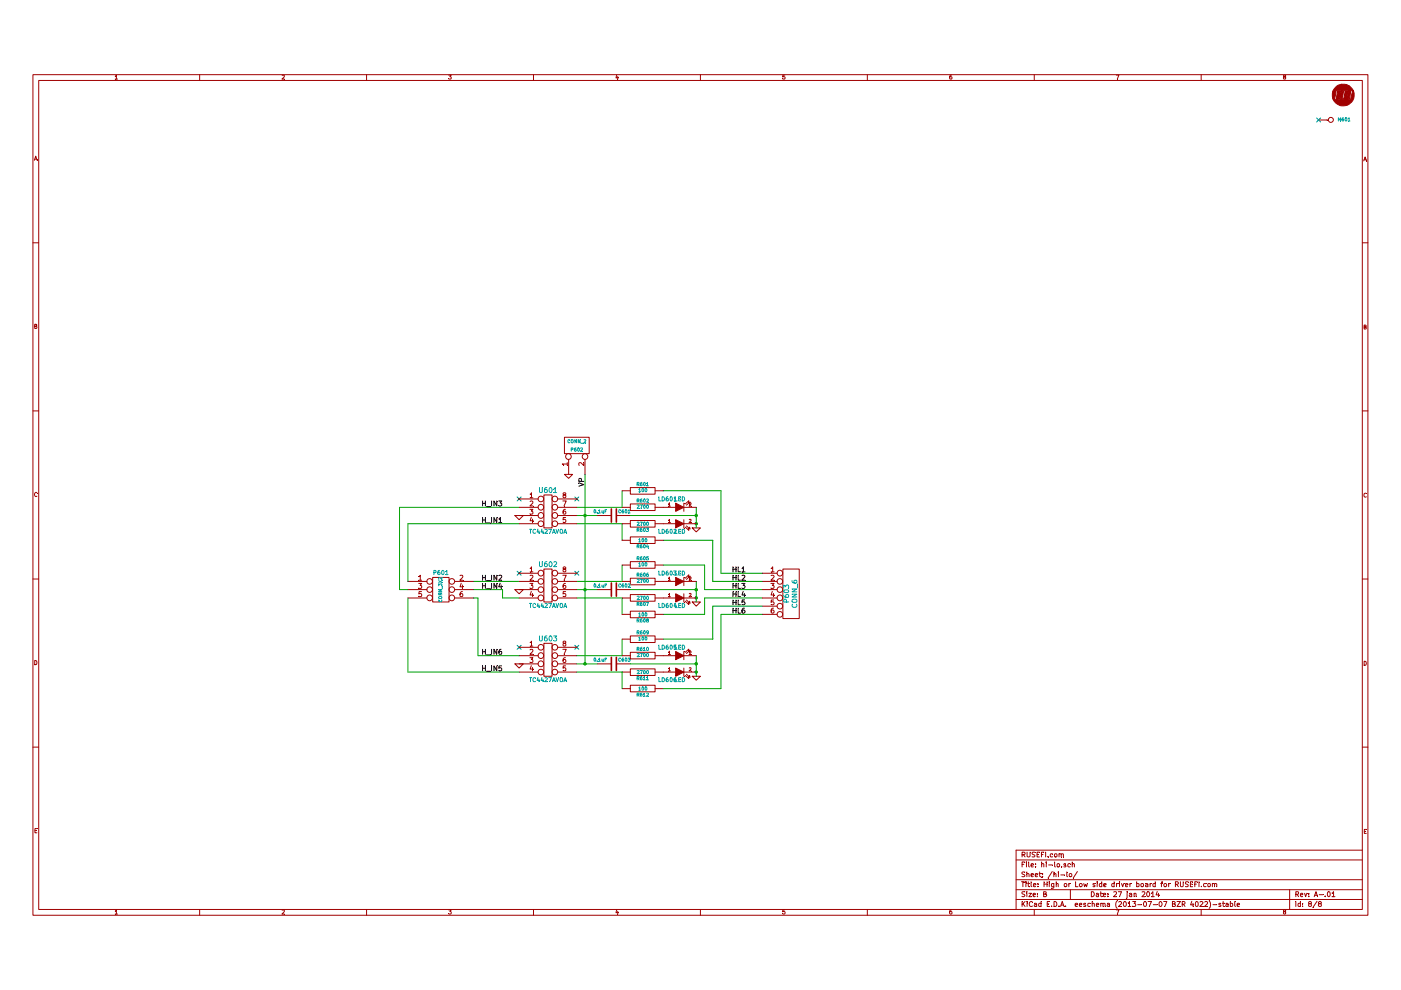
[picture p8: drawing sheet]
EESchema Schematic File Version 2
LIBS:power
LIBS:device
LIBS:transistors
LIBS:conn
LIBS:linear
LIBS:regul
LIBS:74xx
LIBS:cmos4000
LIBS:adc-dac
LIBS:memory
LIBS:xilinx
LIBS:special
LIBS:microcontrollers
LIBS:dsp
LIBS:microchip
LIBS:analog_switches
LIBS:motorola
LIBS:texas
LIBS:intel
LIBS:audio
LIBS:interface
LIBS:digital-audio
LIBS:philips
LIBS:display
LIBS:cypress
LIBS:siliconi
LIBS:opto
LIBS:atmel
LIBS:contrib
LIBS:valves
LIBS:LMV324IDR
LIBS:logo
LIBS:logo_flipped
LIBS:project_specific_libs
LIBS:header_10x2
LIBS:art-electro-conn
LIBS:art-electro-ic
EELAYER 27 0
EELAYER END
$Descr B 17000 11000
encoding utf-8
Sheet 8 8
Title "High or Low side driver board for RUSEFI.com"
Date "27 jan 2014"
Rev "A-.01"
Comp "RUSEFI.com"
Comment1 ""
Comment2 ""
Comment3 ""
Comment4 ""
$EndDescr
Text Label 9050 6950 2    60   ~ 0
HL6
Text Label 9050 6850 2    60   ~ 0
HL5
Text Label 9050 6750 2    60   ~ 0
HL4
Text Label 9050 6650 2    60   ~ 0
HL3
Wire Wire Line
	8550 6750 9250 6750
Wire Wire Line
	8550 6650 9250 6650
Text Label 9050 6450 2    60   ~ 0
HL1
Text Label 9050 6550 2    60   ~ 0
HL2
$Comp
L C C603
U 1 1
P 7450 7550
F 0 "C603" V 7500 7600 40  0000 L CNN
F 1 "0.1uF" V 7500 7300 40  0000 L CNN
F 2 "SM0805" H 7488 7400 30  0001 C CNN
F 3 "~" H 7450 7550 60  0000 C CNN
F 4 "AVX,08051C104KAT2A" V 7450 7550 60  0001 C CNN "MFG,MFG#"
F 5 "SEEED,NA" V 7450 7550 60  0001 C CNN "SEEED,#"
F 6 "DIGI,478-5028-1-ND" V 7450 7550 60  0001 C CNN "VEND1,VEND1#"
	1    7450 7550
	0    1    -1   0   
$EndComp
$Comp
L CONN_6 P603
U 1 1
P 9600 6700
F 0 "P603" V 9550 6700 60  0000 C CNN
F 1 "CONN_6" V 9650 6700 60  0000 C CNN
F 2 "OSTVN06A150" H 9600 6700 60  0001 C CNN
F 3 "" H 9600 6700 60  0000 C CNN
F 4 "ON SHORE,OSTVN06A150" V 9600 6700 60  0001 C CNN "MFG,MFG#"
F 5 "SEEED,NA" V 9600 6700 60  0001 C CNN "SEEED,#"
F 6 "DIGI,ED10565-ND" V 9600 6700 60  0001 C CNN "VEND1,VEND1#"
	1    9600 6700
	1    0    0    -1  
$EndComp
Wire Wire Line
	8650 6550 9250 6550
Wire Wire Line
	8750 6450 9250 6450
$Comp
L LOGO G601
U 1 1
P 16300 650
F 0 "G601" H 16350 700 60  0001 C CNN
F 1 "LOGO" H 16300 650 60  0001 C CNN
F 2 "LOGO" H 16300 650 60  0001 C CNN
F 3 "" H 16300 650 60  0001 C CNN
F 4 "#G" H 16300 547 60  0001 C CNN "Reference"
F 5 "LOGO" H 16300 753 60  0001 C CNN "Value"
	1    16300 650 
	1    0    0    -1  
$EndComp
$Comp
L GND #PWR01
U 1 1
P 8450 7700
F 0 "#PWR01" H 8450 7700 30  0001 C CNN
F 1 "GND" H 8450 7630 30  0001 C CNN
F 2 "" H 8450 7700 60  0000 C CNN
F 3 "" H 8450 7700 60  0000 C CNN
	1    8450 7700
	1    0    0    -1  
$EndComp
NoConn ~ 6300 7350
NoConn ~ 7000 7350
$Comp
L DIL8 U603
U 1 1
P 6650 7500
F 0 "U603" H 6650 7750 60  0000 C CNN
F 1 "TC4427AVOA" H 6650 7250 50  0000 C CNN
F 2 "msoic-8" H 6650 7500 60  0001 C CNN
F 3 "" H 6650 7500 60  0000 C CNN
F 4 "MICROCHIP,TC4427AVOA" H 6650 7500 60  0001 C CNN "MFG,MFG#"
F 5 "SEEED,NA" H 6650 7500 60  0001 C CNN "SEEED,#"
F 6 "MOUSER,579-TC4427AVOA" H 6650 7500 60  0001 C CNN "VEND1,VEND1#"
	1    6650 7500
	1    0    0    -1  
$EndComp
Wire Wire Line
	7000 7550 7250 7550
Wire Wire Line
	7000 7450 7550 7450
$Comp
L LED LD606
U 1 1
P 8250 7650
F 0 "LD606" H 8100 7550 50  0000 C CNN
F 1 "LED" H 8250 7550 50  0000 C CNN
F 2 "SM1206" H 8250 7650 60  0001 C CNN
F 3 "" H 8250 7650 60  0000 C CNN
F 4 "AVAGO,HSMR-C150" H 8250 7650 60  0001 C CNN "MFG,MFG#"
F 5 "SEEED,NA" H 8250 7650 60  0001 C CNN "SEEED,#"
F 6 "DIGI,516-1436-1-ND" H 8250 7650 60  0001 C CNN "VEND1,VEND1#"
	1    8250 7650
	1    0    0    -1  
$EndComp
$Comp
L R R611
U 1 1
P 7800 7650
F 0 "R611" V 7880 7650 40  0000 C CNN
F 1 "2700" V 7807 7651 40  0000 C CNN
F 2 "SM0805" V 7730 7650 30  0001 C CNN
F 3 "" H 7800 7650 30  0000 C CNN
F 4 "PANASONIC,ERJ-6ENF2701V" V 7800 7650 60  0001 C CNN "MFG,MFG#"
F 5 "SEEED,NA" V 7800 7650 60  0001 C CNN "SEEED,#"
F 6 "DIGI,P2.70KCCT-ND" V 7800 7650 60  0001 C CNN "VEND1,VEND1#"
	1    7800 7650
	0    1    1    0   
$EndComp
Wire Wire Line
	7000 7650 7550 7650
$Comp
L R R612
U 1 1
P 7800 7850
F 0 "R612" V 7880 7850 40  0000 C CNN
F 1 "100" V 7807 7851 40  0000 C CNN
F 2 "SM0805" V 7730 7850 30  0001 C CNN
F 3 "" H 7800 7850 30  0000 C CNN
F 4 "PANASONIC,ERJ-6ENF1000V" V 7800 7850 60  0001 C CNN "MFG,MFG#"
F 5 "seeed,NA" V 7800 7850 60  0001 C CNN "seeed,#"
F 6 "digi,P100CTR-ND" V 7800 7850 60  0001 C CNN "vend1,vend1#"
	1    7800 7850
	0    1    1    0   
$EndComp
Wire Wire Line
	7550 7650 7550 7850
Wire Wire Line
	7550 7450 7550 7250
Wire Wire Line
	8450 7450 8450 7700
Connection ~ 8450 7650
$Comp
L GND #PWR02
U 1 1
P 6300 7550
F 0 "#PWR02" H 6300 7550 30  0001 C CNN
F 1 "GND" H 6300 7480 30  0001 C CNN
F 2 "" H 6300 7550 60  0000 C CNN
F 3 "" H 6300 7550 60  0000 C CNN
	1    6300 7550
	1    0    0    -1  
$EndComp
Wire Wire Line
	7650 7550 8450 7550
Connection ~ 8450 7550
$Comp
L GND #PWR03
U 1 1
P 8450 6800
F 0 "#PWR03" H 8450 6800 30  0001 C CNN
F 1 "GND" H 8450 6730 30  0001 C CNN
F 2 "" H 8450 6800 60  0000 C CNN
F 3 "" H 8450 6800 60  0000 C CNN
	1    8450 6800
	1    0    0    -1  
$EndComp
NoConn ~ 6300 6450
NoConn ~ 7000 6450
Wire Wire Line
	7000 6650 7250 6650
Wire Wire Line
	7000 6550 7550 6550
Wire Wire Line
	7000 6750 7550 6750
Wire Wire Line
	7550 6750 7550 6950
Wire Wire Line
	7550 6550 7550 6350
Wire Wire Line
	8450 6550 8450 6800
Connection ~ 8450 6750
$Comp
L GND #PWR04
U 1 1
P 6300 6650
F 0 "#PWR04" H 6300 6650 30  0001 C CNN
F 1 "GND" H 6300 6580 30  0001 C CNN
F 2 "" H 6300 6650 60  0000 C CNN
F 3 "" H 6300 6650 60  0000 C CNN
	1    6300 6650
	1    0    0    -1  
$EndComp
Connection ~ 8450 6650
$Comp
L GND #PWR05
U 1 1
P 8450 5900
F 0 "#PWR05" H 8450 5900 30  0001 C CNN
F 1 "GND" H 8450 5830 30  0001 C CNN
F 2 "" H 8450 5900 60  0000 C CNN
F 3 "" H 8450 5900 60  0000 C CNN
	1    8450 5900
	1    0    0    -1  
$EndComp
NoConn ~ 6300 5550
NoConn ~ 7000 5550
Wire Wire Line
	7000 5750 7250 5750
Wire Wire Line
	7000 5650 7550 5650
Wire Wire Line
	7000 5850 7550 5850
Wire Wire Line
	7550 5850 7550 6050
Wire Wire Line
	7550 5650 7550 5450
Wire Wire Line
	8450 5650 8450 5900
Connection ~ 8450 5850
$Comp
L GND #PWR06
U 1 1
P 6300 5750
F 0 "#PWR06" H 6300 5750 30  0001 C CNN
F 1 "GND" H 6300 5680 30  0001 C CNN
F 2 "" H 6300 5750 60  0000 C CNN
F 3 "" H 6300 5750 60  0000 C CNN
	1    6300 5750
	1    0    0    -1  
$EndComp
Connection ~ 8450 5750
Wire Wire Line
	8050 7850 8750 7850
Wire Wire Line
	8050 6350 8550 6350
Wire Wire Line
	8550 6350 8550 6650
Wire Wire Line
	8050 6050 8650 6050
Wire Wire Line
	8650 6050 8650 6550
Wire Wire Line
	8050 5450 8750 5450
Wire Wire Line
	8750 5450 8750 6450
Wire Wire Line
	8550 6750 8550 6950
Wire Wire Line
	8550 6950 8050 6950
Wire Wire Line
	9250 6850 8650 6850
Wire Wire Line
	8650 6850 8650 7250
Wire Wire Line
	8650 7250 8050 7250
Connection ~ 7100 7550
Connection ~ 7100 6650
Connection ~ 7100 5750
Wire Wire Line
	7100 5250 7100 7550
Wire Wire Line
	9250 6950 8750 6950
Wire Wire Line
	8750 6950 8750 7850
$Comp
L CONN_2 P602
U 1 1
P 7000 4900
F 0 "P602" V 6950 4900 40  0000 C CNN
F 1 "CONN_2" V 7050 4900 40  0000 C CNN
F 2 "SIL-2" H 7000 4900 60  0001 C CNN
F 3 "" H 7000 4900 60  0000 C CNN
F 4 "on shore,OSTVN02A150" V 7000 4900 60  0001 C CNN "mfg,mfg#"
F 5 "seeed,NA" V 7000 4900 60  0001 C CNN "seeed,#"
F 6 "digi,ED10561-ND" V 7000 4900 60  0001 C CNN "vend1,vend1#"
	1    7000 4900
	0    -1   -1   0   
$EndComp
$Comp
L CONN_3X2 P601
U 1 1
P 5350 6700
F 0 "P601" H 5350 6950 50  0000 C CNN
F 1 "CONN_3X2" V 5350 6750 40  0000 C CNN
F 2 "pin_array_3x2" H 5350 6700 60  0001 C CNN
F 3 "" H 5350 6700 60  0000 C CNN
F 4 "te,215309-3" H 5350 6700 60  0001 C CNN "mfg,mfg#"
F 5 "seeed,NA" H 5350 6700 60  0001 C CNN "seeed,#"
F 6 "digi,A106661-ND" H 5350 6700 60  0001 C CNN "vend1,vend1#"
	1    5350 6700
	1    0    0    -1  
$EndComp
$Comp
L GND #PWR07
U 1 1
P 6900 5250
F 0 "#PWR07" H 6900 5250 30  0001 C CNN
F 1 "GND" H 6900 5180 30  0001 C CNN
F 2 "" H 6900 5250 60  0000 C CNN
F 3 "" H 6900 5250 60  0000 C CNN
	1    6900 5250
	1    0    0    -1  
$EndComp
Wire Wire Line
	6300 6550 5750 6550
Wire Wire Line
	6300 6750 6100 6750
Wire Wire Line
	6100 6750 6100 6650
Wire Wire Line
	6100 6650 5750 6650
Wire Wire Line
	5750 6750 5800 6750
Wire Wire Line
	5800 6750 5800 7450
Wire Wire Line
	5800 7450 6300 7450
Wire Wire Line
	6300 7650 4950 7650
Wire Wire Line
	4950 7650 4950 6750
Wire Wire Line
	4950 6550 4950 5850
Wire Wire Line
	4950 5850 6300 5850
Wire Wire Line
	6300 5650 4850 5650
Wire Wire Line
	4850 5650 4850 6650
Wire Wire Line
	4850 6650 4950 6650
$Comp
L DIL8 U602
U 1 1
P 6650 6600
F 0 "U602" H 6650 6850 60  0000 C CNN
F 1 "TC4427AVOA" H 6650 6350 50  0000 C CNN
F 2 "msoic-8" H 6650 6600 60  0001 C CNN
F 3 "" H 6650 6600 60  0000 C CNN
F 4 "MICROCHIP,TC4427AVOA" H 6650 6600 60  0001 C CNN "MFG,MFG#"
F 5 "SEEED,NA" H 6650 6600 60  0001 C CNN "SEEED,#"
F 6 "MOUSER,579-TC4427AVOA" H 6650 6600 60  0001 C CNN "VEND1,VEND1#"
	1    6650 6600
	1    0    0    -1  
$EndComp
$Comp
L DIL8 U601
U 1 1
P 6650 5700
F 0 "U601" H 6650 5950 60  0000 C CNN
F 1 "TC4427AVOA" H 6650 5450 50  0000 C CNN
F 2 "msoic-8" H 6650 5700 60  0001 C CNN
F 3 "" H 6650 5700 60  0000 C CNN
F 4 "MICROCHIP,TC4427AVOA" H 6650 5700 60  0001 C CNN "MFG,MFG#"
F 5 "SEEED,NA" H 6650 5700 60  0001 C CNN "SEEED,#"
F 6 "MOUSER,579-TC4427AVOA" H 6650 5700 60  0001 C CNN "VEND1,VEND1#"
	1    6650 5700
	1    0    0    -1  
$EndComp
$Comp
L R R610
U 1 1
P 7800 7450
F 0 "R610" V 7880 7450 40  0000 C CNN
F 1 "2700" V 7807 7451 40  0000 C CNN
F 2 "SM0805" V 7730 7450 30  0001 C CNN
F 3 "" H 7800 7450 30  0000 C CNN
F 4 "PANASONIC,ERJ-6ENF2701V" V 7800 7450 60  0001 C CNN "MFG,MFG#"
F 5 "SEEED,NA" V 7800 7450 60  0001 C CNN "SEEED,#"
F 6 "DIGI,P2.70KCCT-ND" V 7800 7450 60  0001 C CNN "VEND1,VEND1#"
	1    7800 7450
	0    1    -1   0   
$EndComp
$Comp
L R R609
U 1 1
P 7800 7250
F 0 "R609" V 7880 7250 40  0000 C CNN
F 1 "100" V 7807 7251 40  0000 C CNN
F 2 "SM0805" V 7730 7250 30  0001 C CNN
F 3 "" H 7800 7250 30  0000 C CNN
F 4 "PANASONIC,ERJ-6ENF1000V" V 7800 7250 60  0001 C CNN "MFG,MFG#"
F 5 "seeed,NA" V 7800 7250 60  0001 C CNN "seeed,#"
F 6 "digi,P100CTR-ND" V 7800 7250 60  0001 C CNN "vend1,vend1#"
	1    7800 7250
	0    1    -1   0   
$EndComp
$Comp
L LED LD605
U 1 1
P 8250 7450
F 0 "LD605" H 8100 7350 50  0000 C CNN
F 1 "LED" H 8250 7350 50  0000 C CNN
F 2 "SM1206" H 8250 7450 60  0001 C CNN
F 3 "" H 8250 7450 60  0000 C CNN
F 4 "AVAGO,HSMR-C150" H 8250 7450 60  0001 C CNN "MFG,MFG#"
F 5 "SEEED,NA" H 8250 7450 60  0001 C CNN "SEEED,#"
F 6 "DIGI,516-1436-1-ND" H 8250 7450 60  0001 C CNN "VEND1,VEND1#"
	1    8250 7450
	1    0    0    1   
$EndComp
$Comp
L R R606
U 1 1
P 7800 6550
F 0 "R606" V 7880 6550 40  0000 C CNN
F 1 "2700" V 7807 6551 40  0000 C CNN
F 2 "SM0805" V 7730 6550 30  0001 C CNN
F 3 "" H 7800 6550 30  0000 C CNN
F 4 "PANASONIC,ERJ-6ENF2701V" V 7800 6550 60  0001 C CNN "MFG,MFG#"
F 5 "SEEED,NA" V 7800 6550 60  0001 C CNN "SEEED,#"
F 6 "DIGI,P2.70KCCT-ND" V 7800 6550 60  0001 C CNN "VEND1,VEND1#"
	1    7800 6550
	0    1    -1   0   
$EndComp
$Comp
L R R605
U 1 1
P 7800 6350
F 0 "R605" V 7880 6350 40  0000 C CNN
F 1 "100" V 7807 6351 40  0000 C CNN
F 2 "SM0805" V 7730 6350 30  0001 C CNN
F 3 "" H 7800 6350 30  0000 C CNN
F 4 "PANASONIC,ERJ-6ENF1000V" V 7800 6350 60  0001 C CNN "MFG,MFG#"
F 5 "seeed,NA" V 7800 6350 60  0001 C CNN "seeed,#"
F 6 "digi,P100CTR-ND" V 7800 6350 60  0001 C CNN "vend1,vend1#"
	1    7800 6350
	0    1    -1   0   
$EndComp
$Comp
L R R602
U 1 1
P 7800 5650
F 0 "R602" V 7880 5650 40  0000 C CNN
F 1 "2700" V 7807 5651 40  0000 C CNN
F 2 "SM0805" V 7730 5650 30  0001 C CNN
F 3 "" H 7800 5650 30  0000 C CNN
F 4 "PANASONIC,ERJ-6ENF2701V" V 7800 5650 60  0001 C CNN "MFG,MFG#"
F 5 "SEEED,NA" V 7800 5650 60  0001 C CNN "SEEED,#"
F 6 "DIGI,P2.70KCCT-ND" V 7800 5650 60  0001 C CNN "VEND1,VEND1#"
	1    7800 5650
	0    1    -1   0   
$EndComp
$Comp
L R R601
U 1 1
P 7800 5450
F 0 "R601" V 7880 5450 40  0000 C CNN
F 1 "100" V 7807 5451 40  0000 C CNN
F 2 "SM0805" V 7730 5450 30  0001 C CNN
F 3 "" H 7800 5450 30  0000 C CNN
F 4 "PANASONIC,ERJ-6ENF1000V" V 7800 5450 60  0001 C CNN "MFG,MFG#"
F 5 "seeed,NA" V 7800 5450 60  0001 C CNN "seeed,#"
F 6 "digi,P100CTR-ND" V 7800 5450 60  0001 C CNN "vend1,vend1#"
	1    7800 5450
	0    1    -1   0   
$EndComp
$Comp
L LED LD602
U 1 1
P 8250 5850
F 0 "LD602" H 8100 5750 50  0000 C CNN
F 1 "LED" H 8250 5750 50  0000 C CNN
F 2 "SM1206" H 8250 5850 60  0001 C CNN
F 3 "" H 8250 5850 60  0000 C CNN
F 4 "AVAGO,HSMR-C150" H 8250 5850 60  0001 C CNN "MFG,MFG#"
F 5 "SEEED,NA" H 8250 5850 60  0001 C CNN "SEEED,#"
F 6 "DIGI,516-1436-1-ND" H 8250 5850 60  0001 C CNN "VEND1,VEND1#"
	1    8250 5850
	1    0    0    -1  
$EndComp
$Comp
L LED LD601
U 1 1
P 8250 5650
F 0 "LD601" H 8100 5550 50  0000 C CNN
F 1 "LED" H 8250 5550 50  0000 C CNN
F 2 "SM1206" H 8250 5650 60  0001 C CNN
F 3 "" H 8250 5650 60  0000 C CNN
F 4 "AVAGO,HSMR-C150" H 8250 5650 60  0001 C CNN "MFG,MFG#"
F 5 "SEEED,NA" H 8250 5650 60  0001 C CNN "SEEED,#"
F 6 "DIGI,516-1436-1-ND" H 8250 5650 60  0001 C CNN "VEND1,VEND1#"
	1    8250 5650
	1    0    0    1   
$EndComp
$Comp
L LED LD604
U 1 1
P 8250 6750
F 0 "LD604" H 8100 6650 50  0000 C CNN
F 1 "LED" H 8250 6650 50  0000 C CNN
F 2 "SM1206" H 8250 6750 60  0001 C CNN
F 3 "" H 8250 6750 60  0000 C CNN
F 4 "AVAGO,HSMR-C150" H 8250 6750 60  0001 C CNN "MFG,MFG#"
F 5 "SEEED,NA" H 8250 6750 60  0001 C CNN "SEEED,#"
F 6 "DIGI,516-1436-1-ND" H 8250 6750 60  0001 C CNN "VEND1,VEND1#"
	1    8250 6750
	1    0    0    -1  
$EndComp
$Comp
L LED LD603
U 1 1
P 8250 6550
F 0 "LD603" H 8100 6450 50  0000 C CNN
F 1 "LED" H 8250 6450 50  0000 C CNN
F 2 "SM1206" H 8250 6550 60  0001 C CNN
F 3 "" H 8250 6550 60  0000 C CNN
F 4 "AVAGO,HSMR-C150" H 8250 6550 60  0001 C CNN "MFG,MFG#"
F 5 "SEEED,NA" H 8250 6550 60  0001 C CNN "SEEED,#"
F 6 "DIGI,516-1436-1-ND" H 8250 6550 60  0001 C CNN "VEND1,VEND1#"
	1    8250 6550
	1    0    0    1   
$EndComp
$Comp
L R R607
U 1 1
P 7800 6750
F 0 "R607" V 7880 6750 40  0000 C CNN
F 1 "2700" V 7807 6751 40  0000 C CNN
F 2 "SM0805" V 7730 6750 30  0001 C CNN
F 3 "" H 7800 6750 30  0000 C CNN
F 4 "PANASONIC,ERJ-6ENF2701V" V 7800 6750 60  0001 C CNN "MFG,MFG#"
F 5 "SEEED,NA" V 7800 6750 60  0001 C CNN "SEEED,#"
F 6 "DIGI,P2.70KCCT-ND" V 7800 6750 60  0001 C CNN "VEND1,VEND1#"
	1    7800 6750
	0    1    1    0   
$EndComp
$Comp
L R R608
U 1 1
P 7800 6950
F 0 "R608" V 7880 6950 40  0000 C CNN
F 1 "100" V 7807 6951 40  0000 C CNN
F 2 "SM0805" V 7730 6950 30  0001 C CNN
F 3 "" H 7800 6950 30  0000 C CNN
F 4 "PANASONIC,ERJ-6ENF1000V" V 7800 6950 60  0001 C CNN "MFG,MFG#"
F 5 "seeed,NA" V 7800 6950 60  0001 C CNN "seeed,#"
F 6 "digi,P100CTR-ND" V 7800 6950 60  0001 C CNN "vend1,vend1#"
	1    7800 6950
	0    1    1    0   
$EndComp
$Comp
L R R603
U 1 1
P 7800 5850
F 0 "R603" V 7880 5850 40  0000 C CNN
F 1 "2700" V 7807 5851 40  0000 C CNN
F 2 "SM0805" V 7730 5850 30  0001 C CNN
F 3 "" H 7800 5850 30  0000 C CNN
F 4 "PANASONIC,ERJ-6ENF2701V" V 7800 5850 60  0001 C CNN "MFG,MFG#"
F 5 "SEEED,NA" V 7800 5850 60  0001 C CNN "SEEED,#"
F 6 "DIGI,P2.70KCCT-ND" V 7800 5850 60  0001 C CNN "VEND1,VEND1#"
	1    7800 5850
	0    1    1    0   
$EndComp
$Comp
L R R604
U 1 1
P 7800 6050
F 0 "R604" V 7880 6050 40  0000 C CNN
F 1 "100" V 7807 6051 40  0000 C CNN
F 2 "SM0805" V 7730 6050 30  0001 C CNN
F 3 "" H 7800 6050 30  0000 C CNN
F 4 "PANASONIC,ERJ-6ENF1000V" V 7800 6050 60  0001 C CNN "MFG,MFG#"
F 5 "seeed,NA" V 7800 6050 60  0001 C CNN "seeed,#"
F 6 "digi,P100CTR-ND" V 7800 6050 60  0001 C CNN "vend1,vend1#"
	1    7800 6050
	0    1    1    0   
$EndComp
$Comp
L C C602
U 1 1
P 7450 6650
F 0 "C602" V 7500 6700 40  0000 L CNN
F 1 "0.1uF" V 7500 6400 40  0000 L CNN
F 2 "SM0805" H 7488 6500 30  0001 C CNN
F 3 "~" H 7450 6650 60  0000 C CNN
F 4 "AVX,08051C104KAT2A" V 7450 6650 60  0001 C CNN "MFG,MFG#"
F 5 "SEEED,NA" V 7450 6650 60  0001 C CNN "SEEED,#"
F 6 "DIGI,478-5028-1-ND" V 7450 6650 60  0001 C CNN "VEND1,VEND1#"
	1    7450 6650
	0    1    -1   0   
$EndComp
$Comp
L C C601
U 1 1
P 7450 5750
F 0 "C601" V 7500 5800 40  0000 L CNN
F 1 "0.1uF" V 7500 5500 40  0000 L CNN
F 2 "SM0805" H 7488 5600 30  0001 C CNN
F 3 "~" H 7450 5750 60  0000 C CNN
F 4 "AVX,08051C104KAT2A" V 7450 5750 60  0001 C CNN "MFG,MFG#"
F 5 "SEEED,NA" V 7450 5750 60  0001 C CNN "SEEED,#"
F 6 "DIGI,478-5028-1-ND" V 7450 5750 60  0001 C CNN "VEND1,VEND1#"
	1    7450 5750
	0    1    -1   0   
$EndComp
Wire Wire Line
	7650 5750 8450 5750
Wire Wire Line
	7650 6650 8450 6650
Text Label 7100 5400 1    60   ~ 0
VP
Text Label 6100 5850 2    60   ~ 0
H_IN1
Text Label 6100 6550 2    60   ~ 0
H_IN2
Text Label 6100 5650 2    60   ~ 0
H_IN3
Text Label 6100 6650 2    60   ~ 0
H_IN4
Text Label 6100 7650 2    60   ~ 0
H_IN5
Text Label 6100 7450 2    60   ~ 0
H_IN6
$Comp
L CONN_1 M601
U 1 1
P 16150 950
F 0 "M601" H 16230 950 40  0000 L CNN
F 1 "CONN_1" H 16150 1005 30  0001 C CNN
F 2 "" H 16150 950 60  0000 C CNN
F 3 "" H 16150 950 60  0000 C CNN
	1    16150 950 
	1    0    0    -1  
$EndComp
NoConn ~ 16000 950 
$EndSCHEMATC
